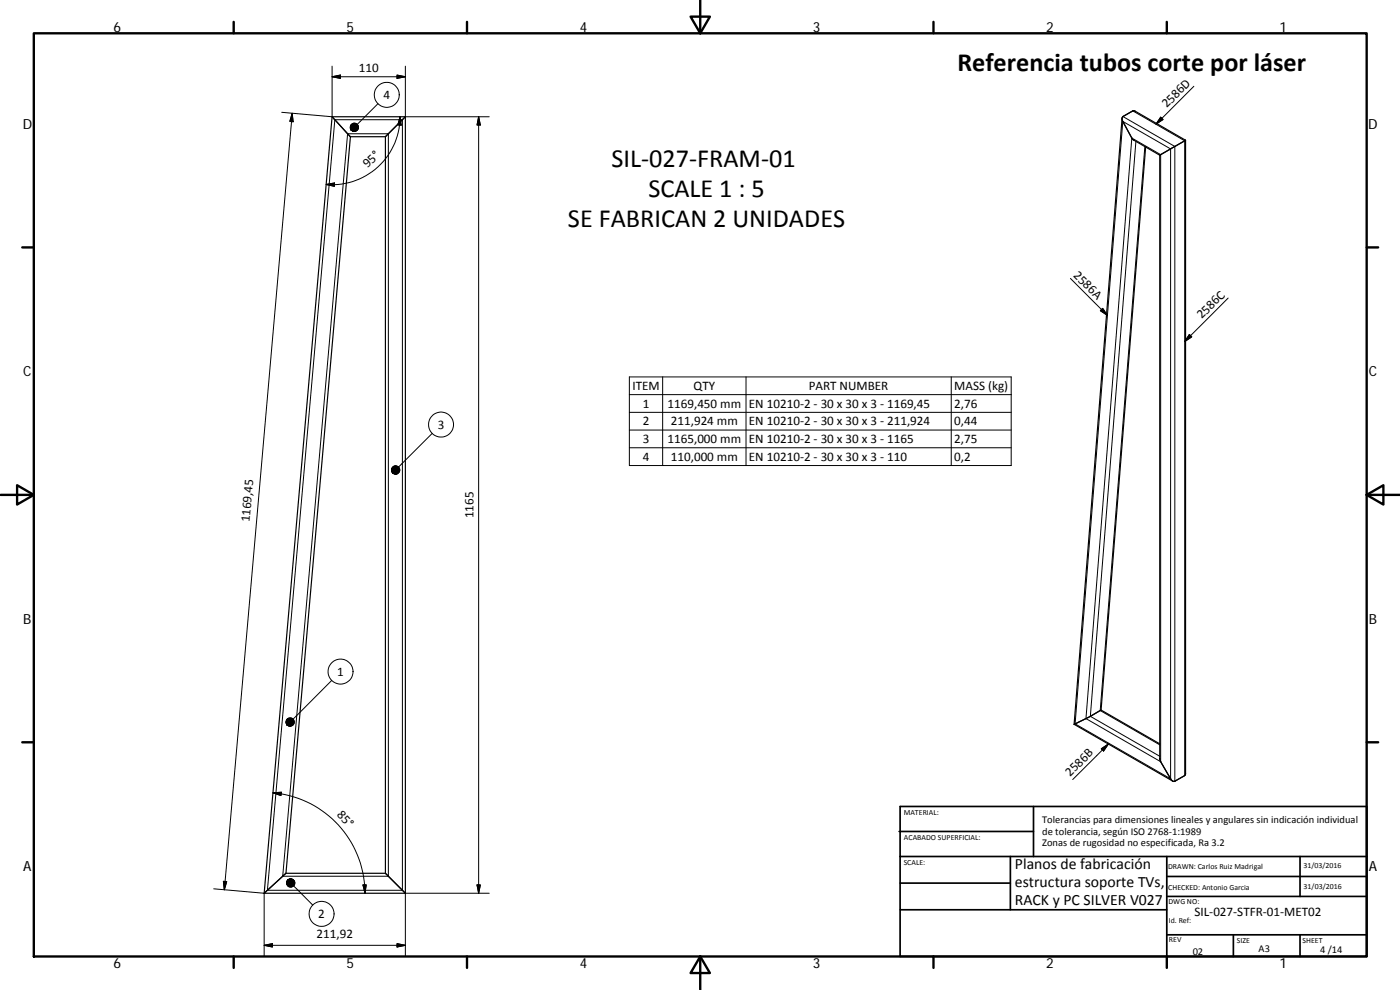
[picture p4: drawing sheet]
<svg xmlns="http://www.w3.org/2000/svg" width="420mm" height="297mm" viewBox="0 0 420 297" stroke-linecap="round" stroke-linejoin="round" font-family="sans-serif">
<g fill="none" stroke="#000" stroke-width=".36">
<path d="M99.7 35l-20.4 233M99.7 35h22M99.7 35l5.5 6M121.7 35v233M121.7 35l-6 6M336.8 35.5l-14.4 181.8M105.2 41l-19.4 221M105.2 41h10.5M115.7 41v221M343.8 44.1l-13.4 168.9-.2 .2M348.1 46.6v181l.1 .7 3.1 5.4a1.07 1.07 0 0 0 1.3 .7M355.8 42.1l-15.2-8.8h-.6l-3 1.7a1.14 1.14 0 0 0 0 1.4l3.1 5.6 8 4.6"/>
<path d="M355.8 42.1l-7.7 4.5M355.8 42.1v190M322.4 217.3l29.5 17.1M330.2 213.2l-3.1 1.8-4.7 2.3M330.2 213.2l.2-.2 17.7 10.2M355.8 232.1l-.3 .6-2.9 1.7M79.3 268h42.4M85.8 262l-6.5 6M85.8 262h29.9M115.7 262l6 6"/>
</g>
<g fill="none" stroke="#000" stroke-width=".3">
<path d="M99.7 19.9v15.1l-15.2-1.3M121.7 19.9v15.1h25.1M87.7 34l-20.4 233M87.7 34l.3 2.5-1-.1zM99.7 23l2.5-.5v1zM100.5 35.9h20.3v231.2h-40.5zM113.4 31.1l-6.2 6.2M119.2 22.5l2.5 .5-2.5 .5zM120 35a20.4 20.4 0 0 1-22.1 20.4M120 35l.4 2.5h-1zM121.7 23h-22M143.6 35l.6 2.5h-1z"/>
<path d="M143.6 35v233M337 36.4l14.3 8.3v189l-28.6-16.5zM337 35l15.6 8.9v190.5M340 33.3l15.5 8.9v190.5M348.3 35.2l.7 .7-2.1 1.4zM358.3 25.9l-11.4 11.4M97.9 55.4l2.5-.5v1zM104.3 40.1h12.3v222.8h-31.8zM339.7 41.4l8.6 5v182.1l-22.4-12.9zM340.9 42.4l-13.7 172.5 20.9 12M343.6 44l-13.4 169.2 17.9 10.3M321.3 83.5l11 11.1"/>
<path d="M330.9 92.5l1.4 2.1-2.1-1.4zM368.6 89.4l-13.1 13.1M188.9 113.1h114.6v26.6h-114.6zM188.9 118.4h114.6M198.9 113.1v26.6M223.9 113.1v26.6M285.5 113.1v26.6M356.9 100.4l.8 .7-2.2 1.4zM129.7 130l-10.1 10.1M188.9 123.7h114.6M188.9 129h114.6M188.9 134.3h114.6"/>
<path d="M99.6 204.2l-11.6 11.5M81.9 237.9a30.2 30.2 0 0 1 27.6 30.1M81.9 237.9l2.5-.2-.1 1zM330.5 224.7l2.1-1.5-1.4 2.1zM332.6 223.2l-10.7 10.7M64.1 266.7l15.2 1.3v18.8M67 264.4l1 .1-.7 2.5zM88.1 265.8l5.8 5.8M108.9 265.5h1l-.4 2.5zM143.2 265.5h1l-.6 2.5zM146.8 268h-25.1v18.8M79.3 283.6l2.5-.5v1z"/>
<path d="M79.3 283.6h42.4M119.2 283.1l2.5 .5-2.5 .5z"/>
<circle cx="116.1" cy="28.5" r="3.7"/>
<circle cx="132.4" cy="127.4" r="3.8"/>
<circle cx="102.2" cy="201.5" r="3.7"/>
<circle cx="96.5" cy="274.2" r="3.7"/>
</g>
<g fill="none" stroke="#000" stroke-width=".71">
<path d="M10.1 10h400.1v277h-400.1zM70.1 6.6v3.4M140.2 6.6v3.4M207.3 5h5.8l-2.9 5zM210.2 0v10M280.2 6.6v3.4M350.2 6.6v3.4M6.7 74.2h3.4M410.2 74.2h3.4M.2 148.5h9.9M5.1 145.6l5 2.9-5 2.9zM410.2 148.5l5-2.9v5.8z"/>
<path d="M410.2 148.5h9.9M6.7 222.7h3.4M410.2 222.7h3.4M70.1 287v3.4M140.2 287v3.4M210.2 287l2.9 5h-5.8zM210.2 287v10M280.2 287v3.4M350.2 287v3.4"/>
</g>
<g fill="none" stroke="#000" stroke-width=".51">
<path d="M269.8 249.5h40.4M270.1 257h140.1M270.1 242h140.1v45h-140.1zM303.2 257v16M310.2 242v15M350.2 257v30M390.2 257v12M270.1 273h80.1M270.1 265h33.1M350.2 269h60M350.2 263h60M350.2 280.5h60"/>
<path d="M370.2 280.5v6.5M390.2 280.5v6.5"/>
</g>
<g fill="#000" stroke="#000" stroke-width=".3">
<path d="M87.7 34l.3 2.5-1-.1zM99.7 23l2.5-.5v1zM105.5 39.1l.4 .3zM105.5 39.1l.7 .3zM105.5 39.1l1 .4zM105.5 39.1l1.2 .3zM105.5 39.1l1.5 .2-.3 .1zM105.5 39.1h1.7l-.2 .2zM105.5 39.1l1.9-.2-.2 .2zM105.5 39.1l2-.4-.1 .2zM105.5 39.1l2.1-.7-.1 .3zM105.5 39.1l2.1-1v.3z"/>
<path d="M105.5 39.1l2.1-1.2v.2zM105.5 39.1l2-1.5 .1 .3zM105.5 39.1l1.8-1.7 .2 .2zM107.1 37.2l.2 .2-1.8 1.7zM106.9 37.1l.2 .1-1.6 1.9zM106.6 37l.3 .1-1.4 2zM106.4 36.9l.2 .1-1.1 2.1zM106.1 37l.3-.1-.9 2.2zM105.8 37h.3l-.6 2.1zM105.6 37.2l.2-.2-.3 2.1zM105.4 37.4l.2-.2-.1 1.9zM105.4 37.4l.1 1.7-.2-1.5z"/>
<path d="M105.3 37.6l.2 1.5zM105.2 37.8l.3 1.3zM105.1 38.1l.4 1zM105.1 38.4l.4 .7zM105.2 38.6l.3 .5zM105.3 38.9l.2 .2zM119.2 22.5l2.5 .5-2.5 .5zM120 35l.4 2.5h-1zM143.6 35l.6 2.5h-1zM348.3 35.2l.7 .7-2.1 1.4zM97.9 55.4l2.5-.5v1zM330.9 92.5l1.4 2.1-2.1-1.4z"/>
<path d="M356.9 100.4l.8 .7-2.2 1.4zM117.9 141.9l.4 .3zM117.9 141.9l.7 .3zM117.9 141.9l.9 .4zM117.9 141.9l1.2 .3zM117.9 141.9l1.5 .2zM117.9 141.9h1.7l-.2 .2zM117.9 141.9l1.8-.2-.1 .2zM117.9 141.9l2-.4-.2 .2zM117.9 141.9l2.1-.7-.1 .3zM117.9 141.9l2.1-.9v.2zM117.9 141.9l2-1.2 .1 .3z"/>
<path d="M117.9 141.9l2-1.4v.2zM117.9 141.9l1.8-1.7 .2 .3zM119.5 140l.2 .2-1.8 1.7zM119.3 139.9l.2 .1-1.6 1.9zM119 139.8l.3 .1-1.4 2zM118.8 139.7l.2 .1-1.1 2.1zM118.5 139.8l.3-.1-.9 2.2zM118.2 139.8h.3l-.6 2.1zM118 140l.2-.2-.3 2.1zM117.8 140.2l.2-.2-.1 1.9zM117.8 140.2l.1 1.7-.2-1.5zM117.7 140.4l.2 1.5-.4-1.3z"/>
<path d="M117.5 140.6l.4 1.3zM117.5 140.9l.4 1zM117.5 141.2l.4 .7zM117.6 141.5l.3 .4zM117.7 141.7l.2 .2zM86.2 217.5l.4 .3zM86.2 217.5l.7 .4zM86.2 217.5l1 .4zM86.2 217.5l1.2 .3zM86.2 217.5l1.5 .2zM86.2 217.5l1.7 .1-.2 .1zM86.2 217.5l1.9-.1-.2 .2z"/>
<path d="M86.2 217.5l2-.4-.1 .3zM86.2 217.5l2.1-.6-.1 .2zM86.2 217.5l2.1-.9v.3zM86.2 217.5l2.1-1.2v.3zM86.2 217.5l2-1.4 .1 .2zM86.2 217.5l1.8-1.7 .2 .3zM87.9 215.7l.1 .1-1.8 1.7zM87.6 215.5l.3 .2-1.7 1.8zM87.4 215.4l.2 .1-1.4 2zM87.1 215.4h.3l-1.2 2.1zM86.9 215.4h.2l-.9 2.1zM86.6 215.5l.3-.1-.7 2.1z"/>
<path d="M86.3 215.6l.3-.1-.4 2zM86.1 215.8l.2-.2-.1 1.9zM86.1 215.8l.1 1.7-.2-1.5zM86 216l.2 1.5zM85.9 216.3l.3 1.2zM85.8 216.5l.4 1zM85.8 216.8l.4 .7zM85.9 217.1l.3 .4zM86 217.3l.2 .2zM81.9 237.9l2.5-.2-.1 1zM330.5 224.7l2.1-1.5-1.4 2.1zM67 264.4l1 .1-.7 2.5z"/>
<path d="M86.4 264.1l-.3 .4zM86.4 264.1l-.4 .7zM86.4 264.1l-.4 .9zM86.4 264.1l-.3 1.2zM86.4 264.1l-.2 1.4zM86.4 264.1l-.1 1.7-.1-.3zM86.4 264.1l.1 1.9-.2-.2zM86.4 264.1l.4 2-.3-.1zM86.4 264.1l.6 2h-.2zM86.4 264.1l.9 2.1-.3-.1zM86.4 264.1l1.1 2-.2 .1zM86.4 264.1l1.4 1.9-.3 .1z"/>
<path d="M86.4 264.1l1.6 1.8-.2 .1zM86.4 264.1l1.8 1.6-.2 .2zM86.4 264.1l2 1.4-.2 .2zM86.4 264.1l2 1.1v.3zM86.4 264.1l2.1 .9-.1 .2zM86.4 264.1l2.1 .6v.3zM86.4 264.1l2 .3 .1 .3zM86.4 264.1l1.9 .1 .1 .2zM86.4 264.1l1.7-.1 .2 .2zM86.4 264.1l1.5-.3 .2 .2zM86.4 264.1l1.5-.3zM86.4 264.1l1.2-.4z"/>
<path d="M86.4 264.1l1-.4zM86.4 264.1l.7-.4zM86.4 264.1l.4-.3zM86.4 264.1l.2-.2zM108.9 265.5h1l-.4 2.5zM143.2 265.5h1l-.6 2.5zM79.3 283.6l2.5-.5v1zM119.2 283.1l2.5 .5-2.5 .5z"/>
</g>
<g font-size="7.9">
<text x="287.3" y="21.4">Referencia tubos corte por láser</text>
<text x="183.5" y="50">SIL‐027‐FRAM‐01</text>
<text x="194.6" y="59">SCALE 1 : 5</text>
<text x="170.4" y="68">SE FABRICAN 2 UNIDADES</text>
</g>
<g font-size="4.7">
<text x="304.6" y="260.8">Planos de fabricación</text>
<text x="304.6" y="266.2">estructura soporte TVs,</text>
<text x="304.6" y="271.6">RACK y PC SILVER V027</text>
</g>
<g font-size="4.2">
<text x="34" y="9.6">6</text>
<text x="104" y="9.6">5</text>
<text x="174" y="9.6">4</text>
<text x="244" y="9.6">3</text>
<text x="314" y="9.6">2</text>
<text x="384" y="9.6">1</text>
<text x="6.8" y="38.7">D</text>
<text x="410.6" y="38.7">D</text>
<text x="7" y="112.9">C</text>
<text x="410.8" y="112.9">C</text>
<text x="7" y="187.1">B</text>
<text x="410.8" y="187.1">B</text>
<text x="7" y="261.3">A</text>
<text x="410.8" y="261.3">A</text>
<text x="34" y="290.4">6</text>
<text x="104" y="290.4">5</text>
<text x="174" y="290.4">4</text>
<text x="244" y="290.4">3</text>
<text x="314" y="290.4">2</text>
<text x="384" y="290.4">1</text>
</g>
<g font-size="3.9">
<text x="107.7" y="21.5">110</text>
<text x="115.1" y="29.7">4</text>
<text x="350.2" y="32.5" transform="rotate(-45 350.2 32.5)">2586D</text>
<text x="110.2" y="50.5" transform="rotate(-43 110.2 50.5)">95°</text>
<text x="322" y="82.8" transform="rotate(45 322 82.8)">2586A</text>
<text x="360.7" y="95.8" transform="rotate(-45 360.7 95.8)">2586C</text>
<text x="189.8" y="117">ITEM</text>
<text x="208.1" y="117">QTY</text>
<text x="242.7" y="117">PART NUMBER</text>
<text x="286.4" y="117.1">MASS (kg)</text>
<text x="192.9" y="122.3">1</text>
<text x="200.3" y="122.3">1169,450 mm</text>
<text x="224.8" y="122.3">EN 10210‐2 ‐ 30 x 30 x 3 ‐ 1169,45</text>
<text x="286.4" y="122.3">2,76</text>
<text x="131.4" y="128.7">3</text>
<text x="192.9" y="127.7">2</text>
<text x="201.3" y="127.7">211,924 mm</text>
<text x="224.8" y="127.7">EN 10210‐2 ‐ 30 x 30 x 3 ‐ 211,924</text>
<text x="286.4" y="127.7">0,44</text>
<text x="192.9" y="133">3</text>
<text x="200.3" y="133">1165,000 mm</text>
<text x="224.8" y="133">EN 10210‐2 ‐ 30 x 30 x 3 ‐ 1165</text>
<text x="286.4" y="133">2,75</text>
<text x="192.9" y="138.3">4</text>
<text x="201.3" y="138.3">110,000 mm</text>
<text x="224.8" y="138.3">EN 10210‐2 ‐ 30 x 30 x 3 ‐ 110</text>
<text x="286.4" y="138.3">0,2</text>
<text x="142.1" y="155.5" transform="rotate(-90 142.1 155.5)">1165</text>
<text x="74.9" y="156.7" transform="rotate(-85 74.9 156.7)">1169,45</text>
<text x="101.2" y="202.8">1</text>
<text x="321.2" y="233.1" transform="rotate(-45 321.2 233.1)">2586B</text>
<text x="101" y="244.5" transform="rotate(47 101 244.5)">85°</text>
<text x="95.5" y="275.4">2</text>
<text x="358.5" y="274.9">SIL‐027‐STFR‐01‐MET02</text>
<text x="95" y="281.5">211,92</text>
</g>
<g font-size="3.1">
<text x="312.8" y="246.8">Tolerancias para dimensiones lineales y angulares sin indicación individual</text>
<text x="312.8" y="250.4">de tolerancia, según ISO 2768‐1:1989</text>
<text x="312.8" y="254">Zonas de rugosidad no especificada, Ra 3.2</text>
<text x="357.9" y="286.4">02</text>
<text x="377.7" y="285.6">A3</text>
<text x="396.2" y="285.9">4 /14</text>
</g>
<g font-size="2.4">
<text x="271.2" y="244.4">MATERIAL:</text>
<text x="271.3" y="251.9">ACABADO SUPERFICIAL:</text>
<text x="271.2" y="259.7">SCALE:</text>
<text x="350.6" y="260.8">DRAWN: Carlos Ruiz Madrigal</text>
<text x="391.2" y="260.6">31/03/2016</text>
<text x="350.6" y="267">CHECKED: Antonio Garcia</text>
<text x="391.2" y="266.6">31/03/2016</text>
<text x="350.7" y="271.4">DWG NO:</text>
<text x="350.8" y="276.8">Id. Ref:</text>
<text x="350.8" y="282.8">REV</text>
<text x="371.2" y="282.9">SIZE</text>
<text x="390.9" y="282.9">SHEET</text>
</g>
</svg>
